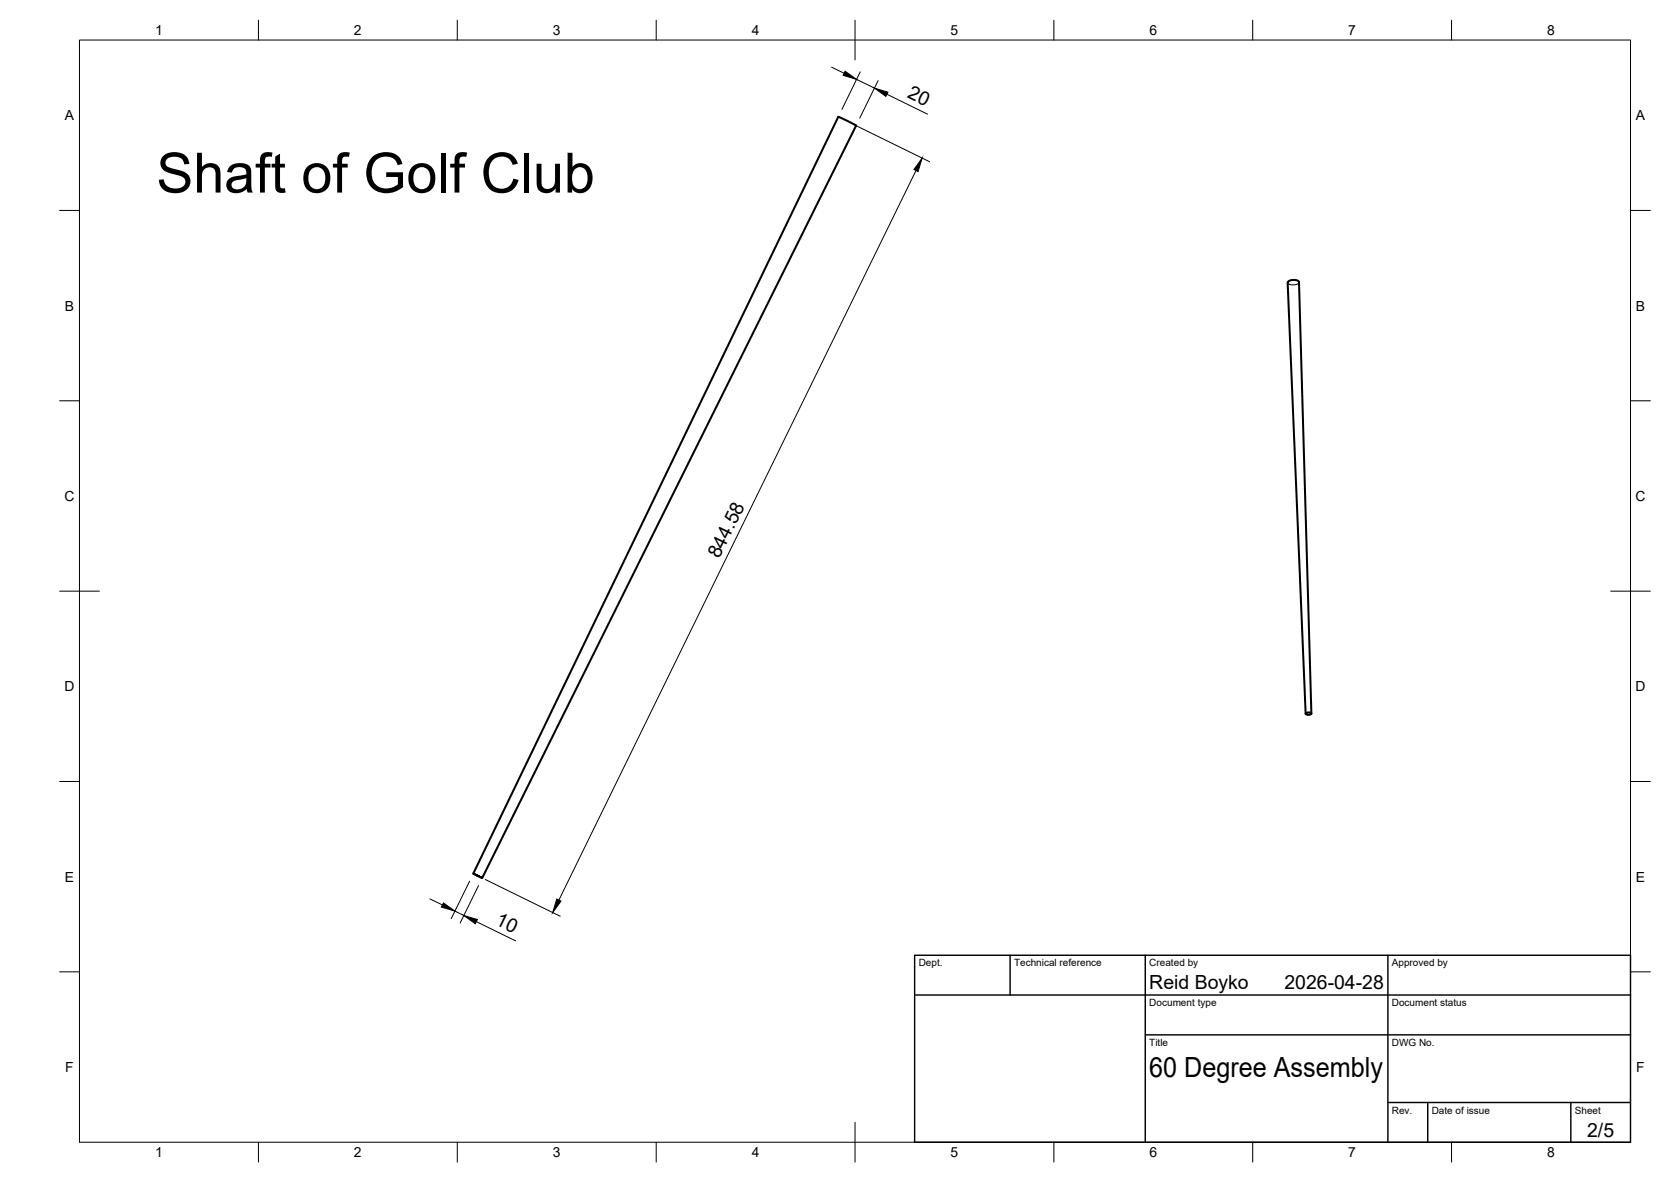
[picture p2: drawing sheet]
<svg xmlns="http://www.w3.org/2000/svg" width="420mm" height="297mm" viewBox="0 0 420 297" stroke-linecap="round" stroke-linejoin="round" font-family="sans-serif">
<!-- layer: Visible -->
<path d="M215.3 31.6l-94.1 189M215.3 31.6l-4.5-2.2-91.8 190.1M328.4 179.2l.3-.1a.81 .81 0 0 1 1 .2l-.4 .3a.81 .81 0 0 1-1-.3zM329.7 179.3l-3.1-108.4a1.94 1.94 0 0 0-2.8 .1l4.5 108.4M119 219.5l2.3 1.1z" fill="none" stroke="#000" stroke-width=".51"/>
<!-- layer: Hidden -->
<path d="M326.6 70.9a1.97 1.97 0 0 1-2.8 .1" fill="none" stroke="#000" stroke-width=".25"/>
<!-- layer: BORDER -->
<g fill="none" stroke="#000" stroke-width=".25">
<path d="M20 10.1h390v276.9h-390zM65 5.1v5M115 5.1v5M165 5.1v5M215 5.1v10M265 5.1v5M315 5.1v5M365 5.1v5M15 52.9h5M410 52.9h5M15 100.7h5M410 100.7h5"/>
<path d="M15 148.6h10M405 148.6h10M15 196.4h5M410 196.4h5M15 244.2h5M410 244.2h5M65 287v5M115 287v5M165 287v5M215 282.1v9.9M265 287v5M315 287v5"/>
<path d="M365 287v5"/>
</g>
<!-- layer: TITLEBLOCK -->
<path d="M230 240.1h180v46.9h-180zM230 250h180M254 240.1v9.9M288 240.1v46.9M349 240.1v46.9M288 260.1h122M349 277.1h61M359 277.1v9.9M395 277.1v9.9" fill="none" stroke="#000" stroke-width=".36"/>
<!-- layer: FD_Dimensions -->
<g fill="none" stroke="#000" stroke-width=".25">
<path d="M209.1 16.9l3.1 1.5M215.4 19.9l4.5 2.2M216.3 18.1l-4.6 9.4M214.9 31.4l18.8 9.2M220.8 20.3l-4.6 9.4M223 23.7l10.2 5M230.3 42.9l-89.8 183.3M108.1 225.9l3.2 1.5M114.4 229l2.2 1.1M118.1 221.4l-4.6 9.5M119.8 231.6l9.8 4.8M120.3 222.5l-4.6 9.5"/>
<path d="M122 221l18.9 9.3"/>
</g>
<path d="M212.5 17.9l2.9 2-3.4-1zM219.9 22.1l3.4 1.1-.5 1zM231.9 39.7l-1.1 3.4-1-.5zM111.5 226.9l2.9 2.1-3.4-1zM116.6 230.1l3.4 1-.5 1zM140 225.9l1.1 .5-2.1 2.9z" fill="#000" stroke="#000" stroke-width=".25"/>
<text font-size="14" x="39.3" y="48.4">Shaft of Golf Club</text>
<text font-size="7" x="289" y="270.6">60 Degree Assembly</text>
<g font-size="4.9">
<text x="227.9" y="24.5" transform="rotate(26 227.9 24.5)">20</text>
<text x="180.8" y="140.6" transform="rotate(-64 180.8 140.6)">844.58</text>
<text x="124.3" y="232.2" transform="rotate(26 124.3 232.2)">10</text>
<text x="289" y="248.5">Reid Boyko</text>
<text x="323" y="248.5">2026-04-28</text>
<text x="399.1" y="285.7">2/5</text>
</g>
<g font-size="3.5">
<text x="39" y="8.8">1</text>
<text x="89" y="8.8">2</text>
<text x="139" y="8.8">3</text>
<text x="189" y="8.8">4</text>
<text x="239" y="8.8">5</text>
<text x="289" y="8.8">6</text>
<text x="339" y="8.8">7</text>
<text x="389" y="8.8">8</text>
<text x="16.3" y="30.2">A</text>
<text x="411.3" y="30.2">A</text>
<text x="16.3" y="78">B</text>
<text x="411.3" y="78">B</text>
<text x="16.2" y="125.9">C</text>
<text x="411.2" y="125.9">C</text>
<text x="16.2" y="173.7">D</text>
<text x="411.2" y="173.7">D</text>
<text x="16.3" y="221.6">E</text>
<text x="411.3" y="221.6">E</text>
<text x="16.4" y="269.4">F</text>
<text x="411.4" y="269.4">F</text>
<text x="39" y="290.8">1</text>
<text x="89" y="290.8">2</text>
<text x="139" y="290.8">3</text>
<text x="189" y="290.8">4</text>
<text x="239" y="290.8">5</text>
<text x="289" y="290.8">6</text>
<text x="339" y="290.8">7</text>
<text x="389" y="290.8">8</text>
</g>
<g font-size="2.5">
<text x="231" y="242.9">Dept.</text>
<text x="255" y="242.9">Technical reference</text>
<text x="289" y="242.9">Created by</text>
<text x="350" y="242.9">Approved by</text>
<text x="289" y="252.8">Document type</text>
<text x="350" y="252.8">Document status</text>
<text x="289" y="262.9">Title</text>
<text x="350" y="262.9">DWG No.</text>
<text x="350" y="279.9">Rev.</text>
<text x="360" y="279.9">Date of issue</text>
<text x="396" y="279.9">Sheet</text>
</g>
</svg>
